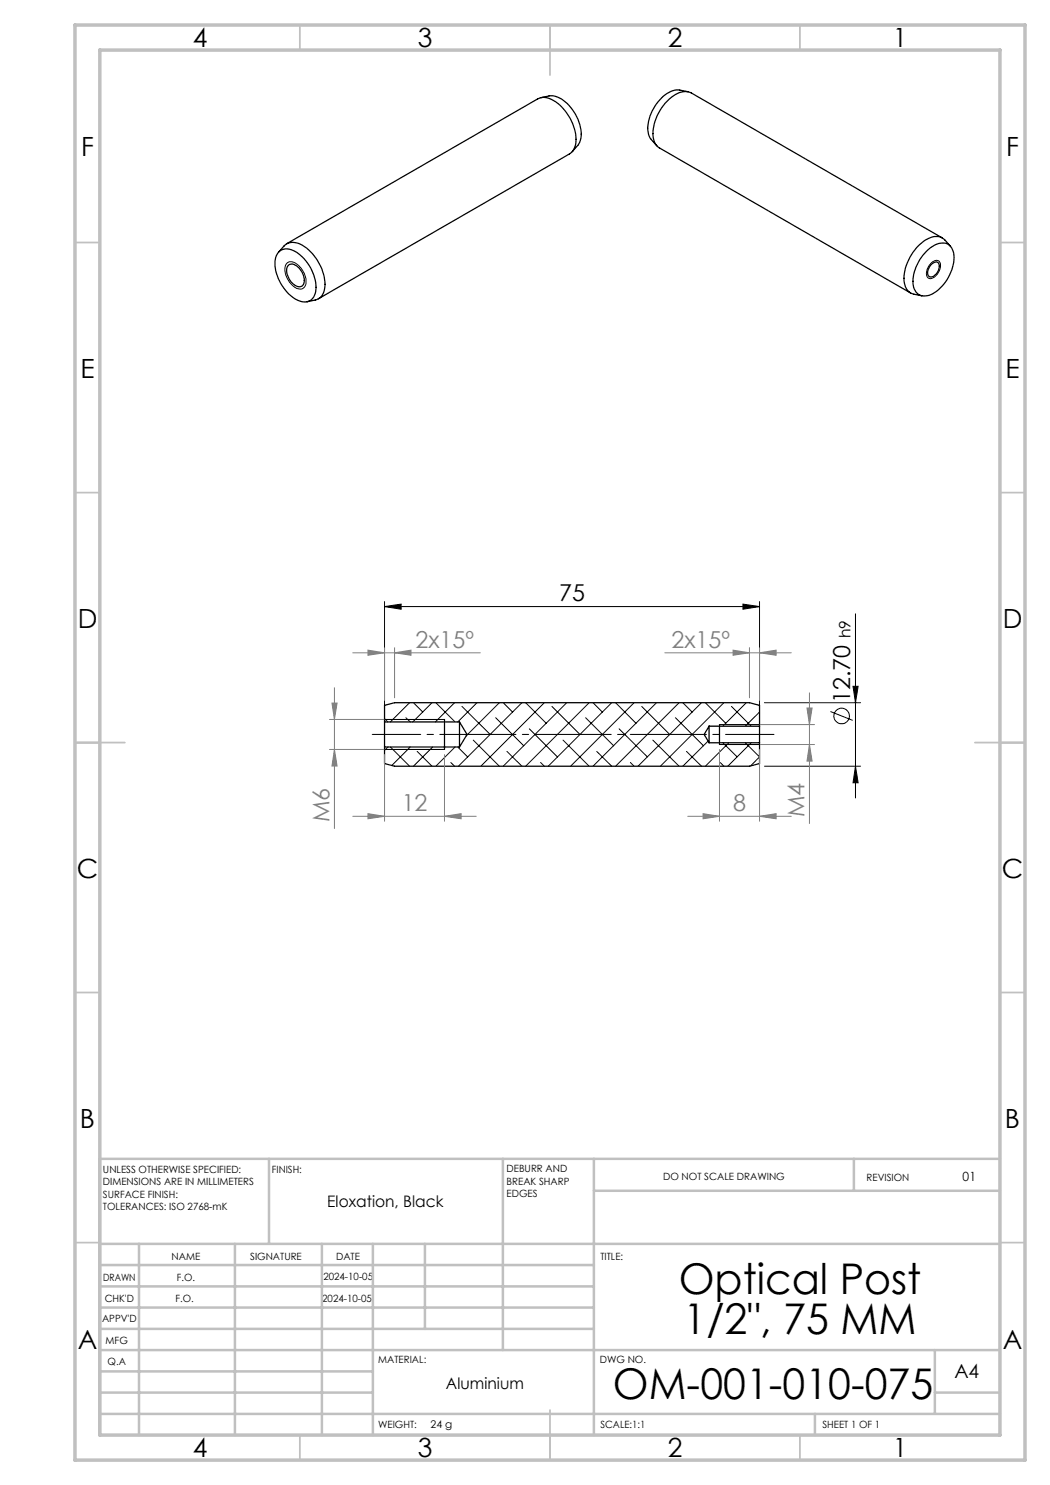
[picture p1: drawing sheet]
<svg xmlns="http://www.w3.org/2000/svg" width="210mm" height="297mm" viewBox="0 0 210 297" stroke-linecap="round" stroke-linejoin="round" font-family="sans-serif">
<g fill="none" stroke="#000" stroke-width=".2">
<path d="M57.3 52.7a1.58 1.58 0 0 1 2.3 .3 4.1 4.1 0 0 1 1.4 4.2 1.39 1.39 0 0 1-2.3 .1 4 4 0 0 1-1.5-4.5zM186.1 52.7l.3-.2a.98 .98 0 0 1 1.3-.3 .98 .98 0 0 1 .4 1.3 2.53 2.53 0 0 1-2.2 2.2 1.24 1.24 0 0 1-.5-1.8zM76.9 121.3l3.3-.5v1zM76.9 120.3v25.6M76.9 121.3h75M148.6 120.8l3.3 .5-3.3 .5zM151.9 120.3v25.6M170.6 137.3h1l-.5 3.2zM171.1 122.8v36.8M76.9 143.8l.7 .6M76.9 143.9h12M76.9 149.9h12"/>
<path d="M77.6 149.4l-.7 .7M78.1 149.4l3.8 3.8M81.2 143.5l.9 .9M81.9 140.5l-3.8 3.9M82.1 149.4l-3.7 3.7M82.7 140.5l1.9 1.9M83.4 150.3l3 2.9M86.4 140.5l-3.9 3.9M86.5 149.4l-3.8 3.8M87.2 140.5l3.8 3.9M90.2 152.5l.7 .7M90.9 140.5l-3.8 3.9"/>
<path d="M91 149.4l-3.8 3.8M91.5 149.4l2 2M92.4 141.3l5.6 5.6M94.7 148l5.2 5.2M95.4 140.5l-3.9 3.9M99.1 143.5l5.6 5.7M99.9 140.5l-6.7 6.7M100.6 140.5l1.9 1.9M101.4 150.3l3 2.9M104.4 140.5l-12.7 12.7M105.1 140.5l4.2 4.2M105.9 145.8l5.6 5.6"/>
<path d="M108.1 152.5l.8 .7M108.9 140.5l-12.7 12.7M110.4 141.3l5.6 5.6M112.6 148l5.2 5.2M113.3 140.5l-12.7 12.7M117.1 143.5l5.6 5.7M117.8 140.5l-12.7 12.7M118.6 140.5l1.9 1.9M119.3 150.3l3 2.9M122.3 140.5l-12.7 12.7M123.1 140.5l4.1 4.2M123.8 145.8l5.7 5.6"/>
<path d="M126.1 152.5l.7 .7M126.8 140.5l-12.7 12.7M128.3 141.3l5.6 5.6M130.6 148l5.2 5.2M131.3 140.5l-12.7 12.7M135.1 143.5l5.6 5.7M135.8 140.5l-12.7 12.7M136.6 140.5l1.8 1.9M137.3 150.3l3 2.9M140.3 140.5l-12.7 12.7M141.1 140.5l4.1 4.2M141.6 148.2l-5 5"/>
<path d="M143.9 148.9h8M143.9 144.9h8M144 152.5l.8 .7M144.6 148.6l2.8 2.8M144.8 140.5l-12.7 12.7M145.8 148.6l-4.7 4.6M146.3 141.3l3.9 3.9M149 148.6l2.9 2.8-1.8 1.8M149.3 140.5l-4.7 4.7M150.2 148.6l-4.6 4.6M151.9 142.4l-2.9 2.8M152.9 153.2h19.2"/>
<path d="M152.9 140.5h19.2M166.1 142.3l4.4 1.8M171.1 153.2l.5 3.4h-1z"/>
<circle cx="168.3" cy="143.2" r="1.56"/>
</g>
<g fill="none" stroke="#000" stroke-width=".25">
<path d="M108.2 19.5l1.6-.3a5.3 5.3 0 0 1 4.7 2.8 7.4 7.4 0 0 1 1.5 6.4l-1.6 1.9M137.6 18.3l-1.6-.3a5.1 5.1 0 0 0-4.4 2.4 8.1 8.1 0 0 0-1.9 6.5l.3 .7 1.4 1.6M55.7 50.4l1.1-1.2a3 3 0 0 1 4.1 .2 9.5 9.5 0 0 1 4 8.4 2.45 2.45 0 0 1-1.9 2.2l-1.6 .4M55.9 50.3a2.82 2.82 0 0 1 3.4 .1 8.8 8.8 0 0 1 3.8 7.9 2.38 2.38 0 0 1-3.8 1.6 8.6 8.6 0 0 1-4.2-8.4zM57.3 48.8l50.2-29a3.4 3.4 0 0 1 3.6 .6 9.7 9.7 0 0 1 4 8.4l-.6 1.4-.4 .5-50.4 29.1M57.7 53a1.69 1.69 0 0 1 2.3 .9 2.61 2.61 0 0 1 .4 3.3 2.29 2.29 0 0 1-2.7-1.7 2.21 2.21 0 0 1 0-2.5zM185.3 50.2a4.1 4.1 0 0 1 4.1-1.4 3.5 3.5 0 0 1 1.2 4.1 8.5 8.5 0 0 1-4.9 6.2 2.43 2.43 0 0 1-3.1-2.8 9 9 0 0 1 2.7-6.1zM186.2 52.9a.91 .91 0 0 1 1.6-.1 2.13 2.13 0 0 1-1.7 2.6 1.25 1.25 0 0 1-.2-2zM188.5 47.6l-50.2-29a4 4 0 0 0-4.5 1.2 9.6 9.6 0 0 0-3.1 7.8l.4 1.1 .7 .8 50.3 29.1M190.1 49.3l-1.1-1.3a2.77 2.77 0 0 0-3.7-.1 9.6 9.6 0 0 0-4.4 8.7 2.54 2.54 0 0 0 1.9 2.2l1.6 .4M76.9 144.4v5M76.9 144.4v-3.3l2-.6h71l2 .6v4.1"/>
<path d="M76.9 149.4h15M76.9 144.4h15M88.9 143.9v6M91.9 144.4v5M91.9 144.4l1.5 2.5-1.5 2.5M141.8 145.2v3.4M141.8 145.2l-1 1.7 1 1.7M141.8 145.2h10.1M141.8 148.6h10.1M143.9 144.9v4M151.9 145.2v3.4M151.9 148.6v4.1l-2 .5h-71l-2-.5v-3.3"/>
</g>
<g fill="none" stroke="#808080" stroke-width=".2">
<path d="M66.9 137.5v28.2M70.6 130.6h25.5M73.6 130l3.3 .6-3.3 .5zM76.9 129.5v10.6M78.9 130.6l3.3-.6v1.1zM78.9 129.5v10.1M133 130.6h25.3M146.6 130l3.3 .6-3.3 .5zM149.9 129.5v10.1M151.9 130.6l3.3-.6v1.1zM151.9 129.5v10.6M161.9 138.6v26.1"/>
<path d="M65.9 149.9h22M65.9 143.9h22M66.4 140.6h1l-.5 3.3zM66.9 149.9l.5 3.3h-1zM76.9 150.9v13.3M88.9 150.9v13.3M143.9 149.9v14.3M144.9 144.9h18M144.9 148.9h18M151.9 149.9v14.3M161.4 141.6h1l-.5 3.3zM161.9 148.9l.5 3.3h-1z"/>
<path d="M70.6 163.3h24.6M73.6 162.7l3.3 .6-3.3 .5zM88.9 163.3l3.3-.6v1.1zM137.5 163.3h20.8M140.6 162.7l3.3 .6-3.3 .5zM151.9 163.3l3.3-.6v1.1z"/>
</g>
<path d="M74.4 146.9h80.4" fill="none" stroke="#000" stroke-width=".2" stroke-dasharray="15.2 1.3 1.3 1.3" stroke-dashoffset="5.5"/>
<g fill="none" stroke="#c0c0c0" stroke-width=".35">
<path d="M60 5v5M110 5v10M160 5v5M15 48.5h5M200 48.5h5M15 98.5h5M200 98.5h5M15 148.5h10M195 148.5h10M15 198.5h5M200 198.5h5M15 248.5h5"/>
<path d="M200 248.5h5M60 287v5M110 282v10M160 287v5"/>
</g>
<g fill="none" stroke="#c0c0c0" stroke-width=".5">
<path d="M53.8 231.8v17M100.6 231.8v38.2M118.8 231.8v55.2M118.8 238.2h81.2M170.8 231.8v6.4M200 231.8h-180v55.2M20 248.8h180M20 257.3h98.8M20 253h98.8M27.8 248.8v38.2M47 248.8v38.2M64.4 248.8v38.2"/>
<path d="M74.6 248.8v38.2M85 248.8v17M20 265.8h98.8M20 261.5h98.8M20 278.5h54.6M20 274.3h54.6M20 270h180M187 278.5h13M187 270v12.8M20 282.8h180M163 282.8v4.2"/>
</g>
<path d="M15 5h190v287h-190zM20 10h180v277h-180z" fill="none" stroke="#c0c0c0" stroke-width=".7"/>
<g fill="#000">
<path d="M148.6 120.8l3.3 .5-3.3 .5zM76.9 121.3l3.3-.5v1z"/>
<path d="M171.1 153.2l.5 3.4h-1zM170.6 137.3h1l-.5 3.2z"/>
</g>
<g fill="#808080">
<path d="M151.9 163.3l3.3-.6v1.1zM140.6 162.7l3.3 .6-3.3 .5z"/>
<path d="M73.6 162.7l3.3 .6-3.3 .5zM88.9 163.3l3.3-.6v1.1zM73.6 130l3.3 .6-3.3 .5zM78.9 130.6l3.3-.6v1.1z"/>
<path d="M151.9 130.6l3.3-.6v1.1zM146.6 130l3.3 .6-3.3 .5z"/>
<path d="M66.9 149.9l.5 3.3h-1zM66.4 140.6h1l-.5 3.3z"/>
<path d="M161.4 141.6h1l-.5 3.3zM161.9 148.9l.5 3.3h-1z"/>
</g>
<g font-size="8.5">
<text x="135.7" y="258.8">Optical Post</text>
<text x="136.7" y="266.9">1/2&quot;, 75 MM</text>
<text x="122.6" y="279.7">OM-001-010-075</text>
</g>
<g font-size="5.3">
<text x="38.5" y="9.5">4</text>
<text x="83.5" y="9.5">3</text>
<text x="133.6" y="9.5">2</text>
<text x="178.6" y="9.5">1</text>
<text x="16.2" y="31.3">F</text>
<text x="201.2" y="31.3">F</text>
<text x="16.1" y="75.5">E</text>
<text x="201.1" y="75.5">E</text>
<text x="15.5" y="125.5">D</text>
<text x="200.5" y="125.5">D</text>
<text x="15.4" y="175.5">C</text>
<text x="200.4" y="175.5">C</text>
<text x="16" y="225.5">B</text>
<text x="201" y="225.5">B</text>
<text x="15.5" y="269.8">A</text>
<text x="200.5" y="269.8">A</text>
<text x="38.5" y="291.5">4</text>
<text x="83.5" y="291.5">3</text>
<text x="133.6" y="291.5">2</text>
<text x="178.6" y="291.5">1</text>
</g>
<g font-size="4.7">
<text x="111.8" y="120.3">75</text>
<text x="170.1" y="140.6" transform="rotate(-90 170.1 140.6)">12.70</text>
</g>
<g font-size="4.7" fill="#808080">
<text x="83.1" y="129.5">2x15º</text>
<text x="134.3" y="129.5">2x15º</text>
<text x="65.9" y="164.4" transform="rotate(-90 65.9 164.4)">M6</text>
<text x="80.3" y="162.2">12</text>
<text x="146.6" y="162.2">8</text>
<text x="160.9" y="163.4" transform="rotate(-90 160.9 163.4)">M4</text>
</g>
<text font-size="3.9" x="190.9" y="275.5">A4</text>
<g font-size="3.2">
<text x="65.5" y="241.4">Eloxation, Black</text>
<text x="89.2" y="277.9">Aluminium</text>
</g>
<text font-size="3.1" x="170.1" y="127.7" transform="rotate(-90 170.1 127.7)">h9</text>
<text font-size="2.5" x="192.5" y="236.1">01</text>
<text font-size="2.1" x="86.1" y="285.6">24 g</text>
<g font-size="2">
<text x="20.6" y="234.6">UNLESS OTHERWISE SPECIFIED:</text>
<text x="20.6" y="237.1">DIMENSIONS ARE IN MILLIMETERS</text>
<text x="20.6" y="239.6">SURFACE FINISH:</text>
<text x="54.4" y="234.6">FINISH:</text>
<text x="101.3" y="234.5">DEBURR AND</text>
<text x="101.3" y="237">BREAK SHARP</text>
<text x="101.3" y="239.5">EDGES</text>
<text x="132.6" y="236">DO NOT SCALE DRAWING</text>
<text x="173.3" y="236.2">REVISION</text>
<text x="20.6" y="242.1">TOLERANCES: ISO 2768-mK</text>
<text x="34.3" y="252">NAME</text>
<text x="50" y="251.9">SIGNATURE</text>
<text x="67.2" y="251.9">DATE</text>
<text x="120.1" y="251.9">TITLE:</text>
<text x="20.6" y="256.1">DRAWN</text>
<text x="35.3" y="256.1">F.O.</text>
<text x="64.7" y="255.9">2024-10-05</text>
<text x="20.9" y="260.3">CHK'D</text>
<text x="35.1" y="260.3">F.O.</text>
<text x="64.4" y="260.3">2024-10-05</text>
<text x="20.4" y="264.4">APPV'D</text>
<text x="21.1" y="268.8">MFG</text>
<text x="21.5" y="273">Q.A</text>
<text x="75.6" y="272.5">MATERIAL:</text>
<text x="120" y="272.5">DWG NO.</text>
<text x="75.6" y="285.5">WEIGHT:</text>
<text x="120.1" y="285.6">SCALE:1:1</text>
<text x="164.5" y="285.6">SHEET 1 OF 1</text>
</g>
</svg>
